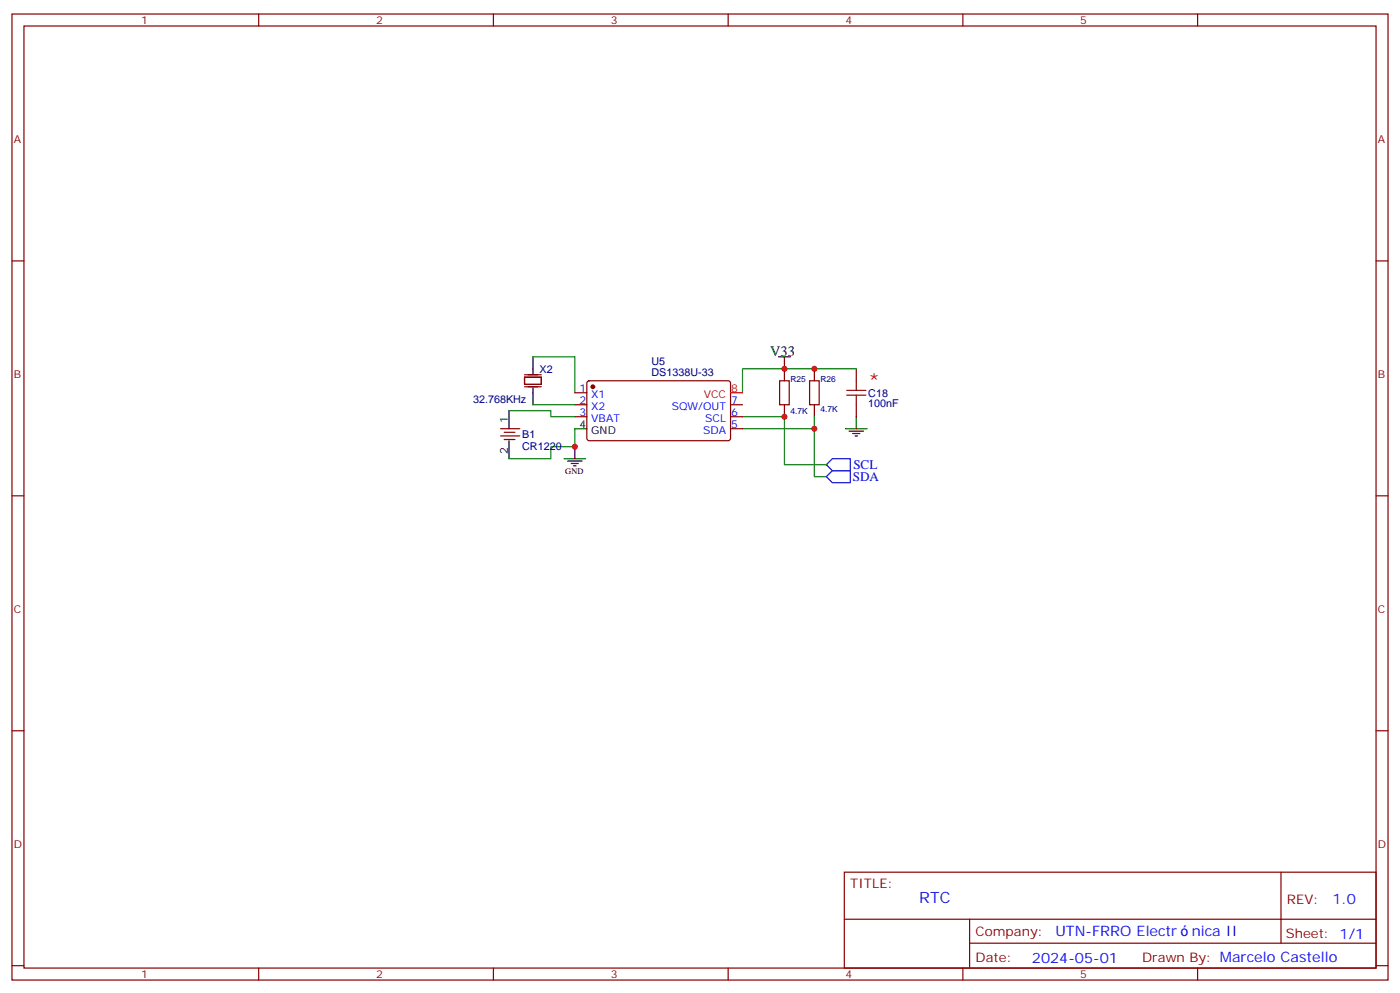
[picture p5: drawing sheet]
<svg xmlns="http://www.w3.org/2000/svg" width="412mm" height="292mm" viewBox="0 0 412 292" stroke-linecap="round" stroke-linejoin="round" font-family="sans-serif">
<g fill="none" stroke="#870000" stroke-width=".35">
<path d="M3.5 4.1h405.4v284.4h-405.4zM7.1 7.7h398.2v277.2h-398.2zM76.2 4.1v3.6M145.3 4.1v3.6M214.5 4.1v3.6M283.6 4.1v3.6M352.8 4.1v3.6M3.5 76.8h3.6M405.3 76.8h3.6M154.5 111h5v2.1h-5zM154.5 113.8h5M154.5 110.3h5"/>
<path d="M169.3 115.6h3.6M169.3 119.1h3.6M173.1 112.3l.5-.2h41.2l.4 .7-.1 16.5-.6 .4h-41.2l-.4-.7v-16.2zM215.2 119.1h3.5M229.7 112.1h2.8v7h-2.8zM238.5 112.1h2.8v7h-2.8zM252.2 108.5v3.6M252.2 119.1v3.6M147.5 126.2h5.6M147.5 128.3h5.6M148.5 127.2h3.2M148.5 129.4h3.2"/>
<path d="M169.3 122.7h3.6M215.2 126.2h3.5M215.2 122.7h3.5M3.5 145.9h3.6M405.3 145.9h3.6M3.5 215.1h3.6M405.3 215.1h3.6M248.7 256.7h156.6v28.2h-156.6zM377.3 256.7v20.9M248.7 270.6h156.5M285.6 277.6h119.6M285.6 270.6v14.1"/>
<path d="M3.5 284.2h3.6M76.2 284.9v3.6M145.3 284.9v3.6M214.5 284.9v3.6M283.6 284.9v3.6M352.8 284.9v3.6M405.3 284.2h3.6"/>
</g>
<path d="M157 105h12.3v10.6M157 119.1h12.3M252.2 108.5h-33.5v7.1M149.9 120.9h12.4v1.8h7M169.3 126.2v5.3h-7v3.5h-12.4M218.7 122.7h12.4v14.1h12.3M239.9 126.2v14.1h3.5M239.9 122.7v3.5h-21.2" fill="none" stroke="#008700" stroke-width=".35"/>
<path d="M243.4 136.8l1.8-1.8h5.3v3.5h-5.3zM243.4 140.3l1.8-1.8h5.3v3.6h-5.3z" fill="none" stroke="#00f" stroke-width=".35"/>
<g fill="none" stroke="#000" stroke-width=".35">
<path d="M157 105v5M157 114.2v4.9M229.3 105h3.5M231.1 105v7.1M231.1 119.1v3.6M239.9 108.5v3.6M239.9 119.1v3.6M149.9 120.9v5.3M149.9 129.7v5.3M166.2 135h6.3M167.2 135.7h4.2M168.3 136.4h2.1"/>
<path d="M169 137.1h.7M169.3 126.2h3.6M169.3 131.5v3.5M249.1 126.2h6.3M250.1 126.9h4.3M251.2 127.6h2.1M251.9 128.3h.7M252.2 122.7v3.5"/>
</g>
<path d="M249.4 114.9h5.7M249.4 116.3h5.7M252.2 112.1v2.8M252.2 116.3v2.8" fill="none" stroke="#a10000" stroke-width=".35"/>
<circle cx="174.6" cy="113.8" r=".53" fill="#870000" stroke="#870000" stroke-width=".35"/>
<path d="M215.2 115.6h3.5" fill="none" stroke="#f00" stroke-width=".35"/>
<g fill="#c00">
<circle cx="239.9" cy="126.2" r=".88"/>
<circle cx="231.1" cy="122.7" r=".88"/>
<circle cx="231.1" cy="108.5" r=".88"/>
<circle cx="239.9" cy="108.5" r=".88"/>
<circle cx="169.3" cy="131.5" r=".88"/>
</g>
<text font-size="5.6" fill="#f00" x="255.8" y="113.8">*</text>
<text font-size="4.6" fill="#00f" x="270.8" y="265.7">RTC</text>
<text font-size="4.2" x="226.9" y="104.7">V33</text>
<g font-size="4.2" fill="#00f">
<text x="392.5" y="266">1.0</text>
<text x="310.9" y="275.5">UTN-FRRO Electr</text>
<text x="351.1" y="275.5">nica II</text>
<text x="304" y="283.3">2024-05-01</text>
</g>
<g font-size="3.9" fill="#00f">
<text x="251.2" y="141.5">SDA</text>
<text x="251.4" y="138.1">SCL</text>
</g>
<g font-size="3.9" fill="#800">
<text x="250.5" y="261.3">TITLE:</text>
<text x="379.1" y="266">REV:</text>
<text x="287.4" y="275.5">Company:</text>
<text x="378.7" y="276.1">Sheet: 1/1</text>
<text x="287.4" y="283.2">Date:</text>
<text x="336.4" y="283.3">Drawn By: Marcelo Castello</text>
</g>
<g font-size="3.2" fill="#800">
<text x="41.6" y="7.1">1</text>
<text x="110.8" y="7.1">2</text>
<text x="179.9" y="7.1">3</text>
<text x="249.1" y="7.1">4</text>
<text x="318.2" y="7.1">5</text>
<text x="4.1" y="42.2">A</text>
<text x="405.9" y="42.2">A</text>
<text x="4.1" y="111.4">B</text>
<text x="405.9" y="111.4">B</text>
<text x="4.1" y="180.5">C</text>
<text x="405.9" y="180.5">C</text>
<text x="4.1" y="249.7">D</text>
<text x="405.9" y="249.7">D</text>
<text x="41.6" y="287.9">1</text>
<text x="110.8" y="287.9">2</text>
<text x="179.9" y="287.9">3</text>
<text x="249.1" y="287.9">4</text>
<text x="318.2" y="287.9">5</text>
</g>
<g font-size="3.2" fill="#000080">
<text x="191.9" y="107.3">U5</text>
<text x="158.9" y="109.8">X2</text>
<text x="191.9" y="110.6">DS1338U-33</text>
<text x="139.3" y="118.6">32.768KHz</text>
<text x="255.8" y="119.9">100nF</text>
<text x="255.8" y="116.8">C18</text>
<text x="153.8" y="129.1">B1</text>
<text x="153.8" y="132.3">CR1220</text>
</g>
<g font-size="3.2" fill="#00f">
<text x="170.7" y="115.3">1</text>
<text x="170.7" y="118.8">2</text>
<text x="174.2" y="117">X1</text>
<text x="215.4" y="118.8">7</text>
<text x="170.7" y="122.3">3</text>
<text x="174.2" y="120.5">X2</text>
<text x="174.2" y="124.1">VBAT</text>
<text x="197.9" y="120.5">SQW/OUT</text>
<text x="207.7" y="124.1">SCL</text>
<text x="215.4" y="125.8">5</text>
<text x="215.4" y="122.3">6</text>
<text x="207.1" y="127.6">SDA</text>
</g>
<g font-size="3.2" fill="#f00">
<text x="207.3" y="117">VCC</text>
<text x="215.4" y="115.3">8</text>
</g>
<g font-size="3.2">
<text x="149.6" y="124.4" transform="rotate(-90 149.6 124.4)">1</text>
<text x="170.7" y="125.8">4</text>
<text x="174.2" y="127.6">GND</text>
<text x="149.6" y="133.5" transform="rotate(-90 149.6 133.5)">2</text>
</g>
<g font-size="2.5" fill="#000080">
<text x="232.8" y="112.6">R25</text>
<text x="241.7" y="112.6">R26</text>
<text x="232.8" y="121.8">4.7K</text>
<text x="241.7" y="121.4">4.7K</text>
</g>
<text font-size="2.5" x="166.5" y="139.4">GND</text>
</svg>
